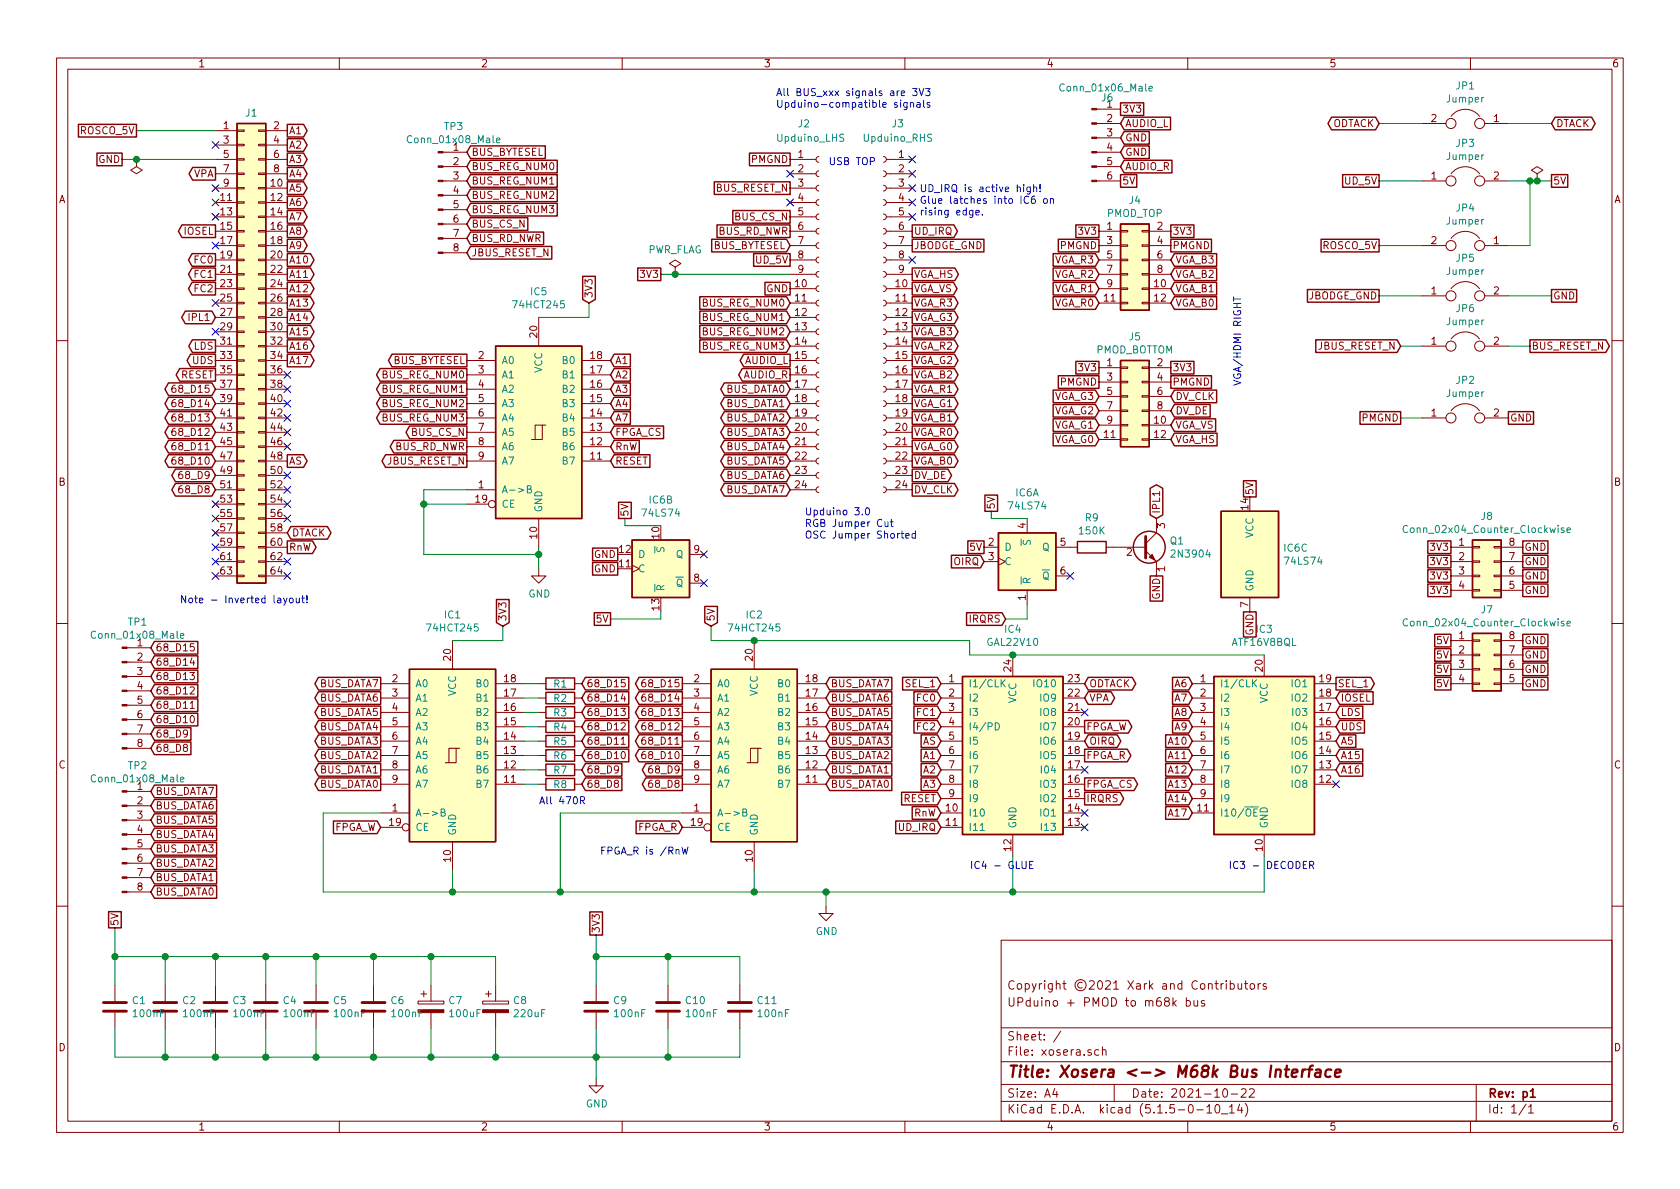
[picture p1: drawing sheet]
EESchema Schematic File Version 4
EELAYER 30 0
EELAYER END
$Descr A4 11693 8268
encoding utf-8
Sheet 1 1
Title "Xosera <-> M68k Bus Interface"
Date "2021-10-22"
Rev "p1"
Comp ""
Comment1 "UPduino + PMOD to m68k bus"
Comment2 "Copyright ©2021 Xark and Contributors"
Comment3 ""
Comment4 ""
$EndDescr
$Comp
L Connector_Generic:Conn_02x32_Odd_Even J1
U 1 1
P 1700 2400
F 0 "J1" H 1750 4025 50  0000 C CNN
F 1 "Conn_02x32_Odd_Even" H 1750 4026 50  0001 C CNN
F 2 "rosco_m68k:pin-2X32" H 1700 2400 50  0001 C CNN
F 3 "~" H 1700 2400 50  0001 C CNN
	1    1700 2400
	1    0    0    -1  
$EndComp
Text GLabel 2000 900  2    50   Output ~ 0
A1
Text GLabel 2000 1000 2    50   Output ~ 0
A2
Text GLabel 2000 1100 2    50   Output ~ 0
A3
Text GLabel 2000 1200 2    50   Output ~ 0
A4
Text GLabel 2000 1300 2    50   Output ~ 0
A5
Text GLabel 2000 1400 2    50   Output ~ 0
A6
Text GLabel 2000 1500 2    50   Output ~ 0
A7
Text GLabel 2000 1600 2    50   Output ~ 0
A8
Text GLabel 2000 1700 2    50   Output ~ 0
A9
Text GLabel 2000 1800 2    50   Output ~ 0
A10
Text GLabel 2000 1900 2    50   Output ~ 0
A11
Text GLabel 2000 2000 2    50   Output ~ 0
A12
Text GLabel 2000 2100 2    50   Output ~ 0
A13
Text GLabel 2000 2200 2    50   Output ~ 0
A14
Text GLabel 2000 2300 2    50   Output ~ 0
A15
Text GLabel 2000 2400 2    50   Output ~ 0
A16
Text GLabel 2000 2500 2    50   Output ~ 0
A17
Text GLabel 1500 3400 0    50   BiDi ~ 0
68_D8
Text GLabel 1500 3300 0    50   BiDi ~ 0
68_D9
Text GLabel 1500 3200 0    50   BiDi ~ 0
68_D10
Text GLabel 1500 3100 0    50   BiDi ~ 0
68_D11
Text GLabel 1500 3000 0    50   BiDi ~ 0
68_D12
Text GLabel 1500 2900 0    50   BiDi ~ 0
68_D13
Text GLabel 1500 2800 0    50   BiDi ~ 0
68_D14
Text GLabel 1500 2700 0    50   BiDi ~ 0
68_D15
Text GLabel 1500 2500 0    50   Output ~ 0
UDS
Text GLabel 950  900  0    50   UnSpc ~ 0
ROSCO_5V
Text GLabel 850  1100 0    50   UnSpc ~ 0
GND
Text GLabel 2000 3800 2    50   Output ~ 0
RnW
$Comp
L power:PWR_FLAG #GND01
U 1 1
P 950 1100
F 0 "#GND01" H 950 1175 50  0001 C CNN
F 1 "PWR_FLAG" H 950 1273 50  0001 C CNN
F 2 "" H 950 1100 50  0001 C CNN
F 3 "~" H 950 1100 50  0001 C CNN
	1    950  1100
	-1   0    0    1   
$EndComp
$Comp
L power:PWR_FLAG #VCC01
U 1 1
P 10700 1250
F 0 "#VCC01" H 10700 1325 50  0001 C CNN
F 1 "PWR_FLAG" H 10700 1423 50  0001 C CNN
F 2 "" H 10700 1250 50  0001 C CNN
F 3 "~" H 10700 1250 50  0001 C CNN
	1    10700 1250
	1    0    0    -1  
$EndComp
Wire Wire Line
	850  1100 950  1100
Connection ~ 950  1100
NoConn ~ 1500 1000
NoConn ~ 1500 1300
NoConn ~ 1500 1400
NoConn ~ 1500 1500
NoConn ~ 2000 3300
NoConn ~ 2000 3400
NoConn ~ 2000 3500
NoConn ~ 2000 3600
Text Notes 1250 4200 0    50   ~ 0
Note - Inverted layout!
Text GLabel 1500 1600 0    50   Output ~ 0
IOSEL
Text GLabel 1500 1800 0    50   Output ~ 0
FC0
Text GLabel 1500 1900 0    50   Output ~ 0
FC1
Text GLabel 1500 2000 0    50   Output ~ 0
FC2
Text GLabel 1500 2200 0    50   3State ~ 0
IPL1
NoConn ~ 1500 3500
NoConn ~ 1500 3600
NoConn ~ 1500 3700
NoConn ~ 1500 3800
NoConn ~ 1500 3900
NoConn ~ 1500 4000
NoConn ~ 2000 4000
NoConn ~ 2000 3900
NoConn ~ 2000 3100
NoConn ~ 2000 3000
NoConn ~ 2000 2900
NoConn ~ 2000 2800
NoConn ~ 2000 2700
Text GLabel 1500 1200 0    50   Output ~ 0
VPA
Wire Wire Line
	950  1100 1500 1100
Text GLabel 1500 2600 0    50   Output ~ 0
RESET
NoConn ~ 1500 2100
NoConn ~ 1500 2300
NoConn ~ 1500 1700
NoConn ~ -2300 8300
Wire Wire Line
	9900 850  9600 850 
Wire Wire Line
	10500 850  10800 850 
Text GLabel 10800 850  2    50   3State ~ 0
DTACK
$Comp
L 74xx:74LS245 IC1
U 1 1
P 3150 5250
F 0 "IC1" H 3150 6231 50  0000 C CNN
F 1 "74HCT245" H 3150 6140 50  0000 C CNN
F 2 "Package_DIP:DIP-20_W7.62mm_Socket_LongPads" H 3150 5250 50  0001 C CNN
F 3 "http://www.ti.com/lit/gpn/sn74LS245" H 3150 5250 50  0001 C CNN
	1    3150 5250
	1    0    0    -1  
$EndComp
$Comp
L 74xx:74LS245 IC2
U 1 1
P 5250 5250
F 0 "IC2" H 5250 6231 50  0000 C CNN
F 1 "74HCT245" H 5250 6140 50  0000 C CNN
F 2 "Package_DIP:DIP-20_W7.62mm_Socket_LongPads" H 5250 5250 50  0001 C CNN
F 3 "http://www.ti.com/lit/gpn/sn74LS245" H 5250 5250 50  0001 C CNN
	1    5250 5250
	1    0    0    -1  
$EndComp
Wire Wire Line
	3150 4450 3500 4450
Wire Wire Line
	3500 4450 3500 4350
Text GLabel 3500 4350 1    50   Input ~ 0
3V3
$Comp
L power:GND #PWR03
U 1 1
P 5750 6300
F 0 "#PWR03" H 5750 6050 50  0001 C CNN
F 1 "GND" H 5755 6127 50  0000 C CNN
F 2 "" H 5750 6300 50  0001 C CNN
F 3 "" H 5750 6300 50  0001 C CNN
	1    5750 6300
	1    0    0    -1  
$EndComp
Wire Wire Line
	3150 6050 3150 6200
Wire Wire Line
	3150 6200 3900 6200
Wire Wire Line
	5750 6200 5750 6300
Wire Wire Line
	5250 6050 5250 6200
Connection ~ 5250 6200
Wire Wire Line
	5250 6200 5750 6200
Wire Wire Line
	5250 4450 4950 4450
Wire Wire Line
	4950 4450 4950 4350
Text GLabel 4950 4350 1    50   Input ~ 0
5V
Wire Wire Line
	3900 5650 3900 6200
Wire Wire Line
	2250 5650 2250 6200
Connection ~ 3150 6200
Text GLabel 2650 5450 0    50   Output ~ 0
BUS_DATA0
Text GLabel 2650 5350 0    50   Output ~ 0
BUS_DATA1
Text GLabel 2650 5250 0    50   Output ~ 0
BUS_DATA2
Text GLabel 2650 5150 0    50   Output ~ 0
BUS_DATA3
Text GLabel 2650 5050 0    50   Output ~ 0
BUS_DATA4
Text GLabel 2650 4950 0    50   Output ~ 0
BUS_DATA5
Text GLabel 2650 4850 0    50   Output ~ 0
BUS_DATA6
Text GLabel 2650 4750 0    50   Output ~ 0
BUS_DATA7
Wire Wire Line
	3900 5650 4750 5650
Wire Wire Line
	3900 6200 5250 6200
Connection ~ 3900 6200
$Comp
L Device:R R1
U 1 1
P 3900 4750
F 0 "R1" V 3900 4750 50  0000 C CNN
F 1 "R" V 3784 4750 50  0001 C CNN
F 2 "rosco_m68k:R-0207_10" V 3830 4750 50  0001 C CNN
F 3 "~" H 3900 4750 50  0001 C CNN
	1    3900 4750
	0    1    1    0   
$EndComp
$Comp
L Device:R R2
U 1 1
P 3900 4850
F 0 "R2" V 3900 4850 50  0000 C CNN
F 1 "R" V 3784 4850 50  0001 C CNN
F 2 "rosco_m68k:R-0207_10" V 3830 4850 50  0001 C CNN
F 3 "~" H 3900 4850 50  0001 C CNN
	1    3900 4850
	0    1    1    0   
$EndComp
$Comp
L Device:R R3
U 1 1
P 3900 4950
F 0 "R3" V 3900 4950 50  0000 C CNN
F 1 "R" V 3784 4950 50  0001 C CNN
F 2 "rosco_m68k:R-0207_10" V 3830 4950 50  0001 C CNN
F 3 "~" H 3900 4950 50  0001 C CNN
	1    3900 4950
	0    1    1    0   
$EndComp
$Comp
L Device:R R4
U 1 1
P 3900 5050
F 0 "R4" V 3900 5050 50  0000 C CNN
F 1 "R" V 3784 5050 50  0001 C CNN
F 2 "rosco_m68k:R-0207_10" V 3830 5050 50  0001 C CNN
F 3 "~" H 3900 5050 50  0001 C CNN
	1    3900 5050
	0    1    1    0   
$EndComp
$Comp
L Device:R R5
U 1 1
P 3900 5150
F 0 "R5" V 3900 5150 50  0000 C CNN
F 1 "R" V 3784 5150 50  0001 C CNN
F 2 "rosco_m68k:R-0207_10" V 3830 5150 50  0001 C CNN
F 3 "~" H 3900 5150 50  0001 C CNN
	1    3900 5150
	0    1    1    0   
$EndComp
$Comp
L Device:R R6
U 1 1
P 3900 5250
F 0 "R6" V 3900 5250 50  0000 C CNN
F 1 "R" V 3784 5250 50  0001 C CNN
F 2 "rosco_m68k:R-0207_10" V 3830 5250 50  0001 C CNN
F 3 "~" H 3900 5250 50  0001 C CNN
	1    3900 5250
	0    1    1    0   
$EndComp
$Comp
L Device:R R8
U 1 1
P 3900 5450
F 0 "R8" V 3900 5450 50  0000 C CNN
F 1 "R" V 3784 5450 50  0001 C CNN
F 2 "rosco_m68k:R-0207_10" V 3830 5450 50  0001 C CNN
F 3 "~" H 3900 5450 50  0001 C CNN
	1    3900 5450
	0    1    1    0   
$EndComp
$Comp
L Device:R R7
U 1 1
P 3900 5350
F 0 "R7" V 3900 5350 50  0000 C CNN
F 1 "R" V 3784 5350 50  0001 C CNN
F 2 "rosco_m68k:R-0207_10" V 3830 5350 50  0001 C CNN
F 3 "~" H 3900 5350 50  0001 C CNN
	1    3900 5350
	0    1    1    0   
$EndComp
Text Notes 3750 5600 0    50   ~ 0
All 470R
Wire Wire Line
	3750 4750 3650 4750
Wire Wire Line
	3650 4850 3750 4850
Wire Wire Line
	3650 4950 3750 4950
Wire Wire Line
	3650 5050 3750 5050
Wire Wire Line
	3650 5150 3750 5150
Wire Wire Line
	3650 5250 3750 5250
Wire Wire Line
	3650 5350 3750 5350
Wire Wire Line
	3650 5450 3750 5450
Text GLabel 4050 5450 2    50   Input ~ 0
68_D8
Text GLabel 4050 5350 2    50   Input ~ 0
68_D9
Text GLabel 4050 5250 2    50   Input ~ 0
68_D10
Text GLabel 4050 5150 2    50   Input ~ 0
68_D11
Text GLabel 4050 5050 2    50   Input ~ 0
68_D12
Text GLabel 4050 4950 2    50   Input ~ 0
68_D13
Text GLabel 4050 4850 2    50   Input ~ 0
68_D14
Text GLabel 4050 4750 2    50   Input ~ 0
68_D15
Text GLabel 4750 5450 0    50   Output ~ 0
68_D8
Text GLabel 4750 5350 0    50   Output ~ 0
68_D9
Text GLabel 4750 5250 0    50   Output ~ 0
68_D10
Text GLabel 4750 5150 0    50   Output ~ 0
68_D11
Text GLabel 4750 5050 0    50   Output ~ 0
68_D12
Text GLabel 4750 4950 0    50   Output ~ 0
68_D13
Text GLabel 4750 4850 0    50   Output ~ 0
68_D14
Text GLabel 4750 4750 0    50   Output ~ 0
68_D15
Text GLabel 5750 5450 2    50   Input ~ 0
BUS_DATA0
Text GLabel 5750 5350 2    50   Input ~ 0
BUS_DATA1
Text GLabel 5750 5250 2    50   Input ~ 0
BUS_DATA2
Text GLabel 5750 5150 2    50   Input ~ 0
BUS_DATA3
Text GLabel 5750 5050 2    50   Input ~ 0
BUS_DATA4
Text GLabel 5750 4950 2    50   Input ~ 0
BUS_DATA5
Text GLabel 5750 4850 2    50   Input ~ 0
BUS_DATA6
Text GLabel 5750 4750 2    50   Input ~ 0
BUS_DATA7
Text GLabel 2650 5750 0    50   Input ~ 0
FPGA_W
Text GLabel 4750 5750 0    50   Input ~ 0
FPGA_R
Text GLabel 6550 4750 0    50   Input ~ 0
SEL_1
$Comp
L Logic_Programmable:GAL16V8 IC3
U 1 1
P 8800 5250
F 0 "IC3" H 8800 6131 50  0000 C CNN
F 1 "ATF16V8BQL" H 8800 6040 50  0000 C CNN
F 2 "Package_DIP:DIP-20_W7.62mm_Socket_LongPads" H 8800 5250 50  0001 C CNN
F 3 "" H 8800 5250 50  0001 C CNN
	1    8800 5250
	1    0    0    -1  
$EndComp
Wire Wire Line
	5750 6200 7050 6200
Wire Wire Line
	8800 6200 8800 5950
Connection ~ 5750 6200
Wire Wire Line
	7050 5950 7050 6200
Connection ~ 7050 6200
Wire Wire Line
	7050 6200 8800 6200
Wire Wire Line
	5250 4450 6750 4450
Wire Wire Line
	6750 4450 6750 4550
Connection ~ 5250 4450
Text Notes 8550 6050 0    50   ~ 0
IC3 - DECODER
Text GLabel 9300 4750 2    50   Output ~ 0
SEL_1
Text GLabel 4250 2500 2    50   Input ~ 0
A1
Text GLabel 4250 2600 2    50   Input ~ 0
A2
Text GLabel 4250 2700 2    50   Input ~ 0
A3
Text GLabel 4250 2800 2    50   Input ~ 0
A4
Text GLabel 4250 2900 2    50   Input ~ 0
A7
Text GLabel 3250 2500 0    50   Output ~ 0
BUS_BYTESEL
Text GLabel 3250 2600 0    50   Output ~ 0
BUS_REG_NUM0
Text GLabel 3250 2700 0    50   Output ~ 0
BUS_REG_NUM1
Text GLabel 3250 2800 0    50   Output ~ 0
BUS_REG_NUM2
Text GLabel 8300 4750 0    50   Input ~ 0
A6
Text GLabel 7550 4750 2    50   3State ~ 0
ODTACK
Text GLabel 7550 4850 2    50   3State ~ 0
VPA
Text GLabel 4250 3000 2    50   Input ~ 0
FPGA_CS
Text GLabel 3250 3000 0    50   Output ~ 0
BUS_CS_N
Text GLabel 4250 3100 2    50   Input ~ 0
RnW
Text GLabel 3250 3100 0    50   Output ~ 0
BUS_RD_NWR
Text GLabel 7550 5050 2    50   Output ~ 0
FPGA_W
Text GLabel 7550 5150 2    50   3State ~ 0
OIRQ
NoConn ~ 7550 5350
Text GLabel 9600 850  0    50   BiDi ~ 0
ODTACK
Text GLabel 7550 5250 2    50   Output ~ 0
FPGA_R
Wire Wire Line
	2250 5650 2650 5650
Wire Wire Line
	2250 6200 3150 6200
Text Notes 4800 5950 2    50   ~ 0
FPGA_R is /RnW
$Comp
L power:GND #PWR01
U 1 1
P 4150 7500
F 0 "#PWR01" H 4150 7250 50  0001 C CNN
F 1 "GND" H 4155 7327 50  0000 C CNN
F 2 "" H 4150 7500 50  0001 C CNN
F 3 "" H 4150 7500 50  0001 C CNN
	1    4150 7500
	1    0    0    -1  
$EndComp
Connection ~ 4150 7350
Wire Wire Line
	4150 7350 4150 7500
Connection ~ 3450 7350
Wire Wire Line
	4150 7350 3450 7350
Wire Wire Line
	4150 7150 4150 7350
Wire Wire Line
	4150 6500 4150 6650
Text GLabel 4150 6500 1    50   UnSpc ~ 0
3V3
Wire Wire Line
	2200 7350 2600 7350
Wire Wire Line
	2200 6650 2600 6650
$Comp
L Device:C C5
U 1 1
P 2200 7000
F 0 "C5" H 2315 7046 50  0000 L CNN
F 1 "100nF" H 2315 6955 50  0000 L CNN
F 2 "rosco_m68k:C2.5-3" H 2238 6850 50  0001 C CNN
F 3 "~" H 2200 7000 50  0001 C CNN
	1    2200 7000
	1    0    0    -1  
$EndComp
Wire Wire Line
	3000 7350 3450 7350
Connection ~ 3000 7350
Wire Wire Line
	3000 7150 3000 7350
Wire Wire Line
	3450 7150 3450 7350
Wire Wire Line
	3450 6850 3450 6650
Wire Wire Line
	3000 6650 3450 6650
Connection ~ 3000 6650
Wire Wire Line
	3000 6850 3000 6650
$Comp
L Device:CP C8
U 1 1
P 3450 7000
F 0 "C8" H 3568 7046 50  0000 L CNN
F 1 "220uF" H 3568 6955 50  0000 L CNN
F 2 "Capacitor_THT:CP_Radial_D6.3mm_P2.50mm" H 3488 6850 50  0001 C CNN
F 3 "~" H 3450 7000 50  0001 C CNN
	1    3450 7000
	1    0    0    -1  
$EndComp
$Comp
L Device:CP C7
U 1 1
P 3000 7000
F 0 "C7" H 3118 7046 50  0000 L CNN
F 1 "100uF" H 3118 6955 50  0000 L CNN
F 2 "Capacitor_THT:CP_Radial_D5.0mm_P2.50mm" H 3038 6850 50  0001 C CNN
F 3 "~" H 3000 7000 50  0001 C CNN
	1    3000 7000
	1    0    0    -1  
$EndComp
Text GLabel 800  6450 1    50   UnSpc ~ 0
5V
Connection ~ 800  6650
Wire Wire Line
	800  6650 800  6450
Wire Wire Line
	2200 7150 2200 7350
Wire Wire Line
	1850 7350 2200 7350
Connection ~ 1850 7350
Wire Wire Line
	1850 7150 1850 7350
Wire Wire Line
	1500 7350 1850 7350
Connection ~ 1500 7350
Wire Wire Line
	1500 7150 1500 7350
Wire Wire Line
	1150 7350 1500 7350
Connection ~ 1150 7350
Wire Wire Line
	1150 7150 1150 7350
Wire Wire Line
	1150 6650 800  6650
Connection ~ 1150 6650
Wire Wire Line
	1150 6850 1150 6650
Wire Wire Line
	1500 6650 1150 6650
Connection ~ 1500 6650
Wire Wire Line
	1500 6850 1500 6650
Wire Wire Line
	1850 6650 1500 6650
Connection ~ 1850 6650
Wire Wire Line
	1850 6850 1850 6650
Wire Wire Line
	2200 6650 1850 6650
Wire Wire Line
	2200 6850 2200 6650
Wire Wire Line
	800  7350 1150 7350
Wire Wire Line
	800  7150 800  7350
Wire Wire Line
	800  6650 800  6850
$Comp
L Device:C C9
U 1 1
P 4150 7000
F 0 "C9" H 4265 7046 50  0000 L CNN
F 1 "100nF" H 4265 6955 50  0000 L CNN
F 2 "rosco_m68k:C2.5-3" H 4188 6850 50  0001 C CNN
F 3 "~" H 4150 7000 50  0001 C CNN
	1    4150 7000
	1    0    0    -1  
$EndComp
$Comp
L Device:C C4
U 1 1
P 1850 7000
F 0 "C4" H 1965 7046 50  0000 L CNN
F 1 "100nF" H 1965 6955 50  0000 L CNN
F 2 "rosco_m68k:C2.5-3" H 1888 6850 50  0001 C CNN
F 3 "~" H 1850 7000 50  0001 C CNN
	1    1850 7000
	1    0    0    -1  
$EndComp
$Comp
L Device:C C3
U 1 1
P 1500 7000
F 0 "C3" H 1615 7046 50  0000 L CNN
F 1 "100nF" H 1615 6955 50  0000 L CNN
F 2 "rosco_m68k:C2.5-3" H 1538 6850 50  0001 C CNN
F 3 "~" H 1500 7000 50  0001 C CNN
	1    1500 7000
	1    0    0    -1  
$EndComp
$Comp
L Device:C C2
U 1 1
P 1150 7000
F 0 "C2" H 1265 7046 50  0000 L CNN
F 1 "100nF" H 1265 6955 50  0000 L CNN
F 2 "rosco_m68k:C2.5-3" H 1188 6850 50  0001 C CNN
F 3 "~" H 1150 7000 50  0001 C CNN
	1    1150 7000
	1    0    0    -1  
$EndComp
$Comp
L Device:C C1
U 1 1
P 800 7000
F 0 "C1" H 915 7046 50  0000 L CNN
F 1 "100nF" H 915 6955 50  0000 L CNN
F 2 "rosco_m68k:C2.5-3" H 838 6850 50  0001 C CNN
F 3 "~" H 800 7000 50  0001 C CNN
	1    800  7000
	1    0    0    -1  
$EndComp
Text GLabel 8300 4850 0    50   Input ~ 0
A7
Text GLabel 8300 4950 0    50   Input ~ 0
A8
Text GLabel 8300 5050 0    50   Input ~ 0
A9
Text GLabel 8300 5150 0    50   Input ~ 0
A10
Text GLabel 8300 5250 0    50   Input ~ 0
A11
Text GLabel 8300 5350 0    50   Input ~ 0
A12
Text GLabel 8300 5450 0    50   Input ~ 0
A13
Text GLabel 8300 5550 0    50   Input ~ 0
A14
Text GLabel 8300 5650 0    50   Input ~ 0
A17
Text GLabel 9300 5350 2    50   Input ~ 0
A16
Text GLabel 9300 5250 2    50   Input ~ 0
A15
Text GLabel 9300 5150 2    50   Input ~ 0
A5
Text GLabel 9300 5050 2    50   Input ~ 0
UDS
Text GLabel 9300 4950 2    50   Input ~ 0
LDS
Text GLabel 9300 4850 2    50   Input ~ 0
IOSEL
NoConn ~ 9300 5450
NoConn ~ 7550 4950
Text Notes 6750 6050 0    50   ~ 0
IC4 - GLUE
Text GLabel 6550 5650 0    50   Input ~ 0
RnW
Text GLabel 6550 4850 0    50   Input ~ 0
FC0
Text GLabel 6550 4950 0    50   Input ~ 0
FC1
Text GLabel 6550 5050 0    50   Input ~ 0
FC2
$Comp
L 74xx:74LS245 IC5
U 1 1
P 3750 3000
F 0 "IC5" H 3750 3981 50  0000 C CNN
F 1 "74HCT245" H 3750 3890 50  0000 C CNN
F 2 "Package_DIP:DIP-20_W7.62mm_Socket_LongPads" H 3750 3000 50  0001 C CNN
F 3 "http://www.ti.com/lit/gpn/sn74LS245" H 3750 3000 50  0001 C CNN
	1    3750 3000
	1    0    0    -1  
$EndComp
Wire Wire Line
	3750 2200 4100 2200
Wire Wire Line
	4100 2200 4100 2100
Text GLabel 4100 2100 1    50   Input ~ 0
3V3
Wire Wire Line
	3750 3800 3750 3850
$Comp
L power:GND #PWR0101
U 1 1
P 3750 3950
F 0 "#PWR0101" H 3750 3700 50  0001 C CNN
F 1 "GND" H 3755 3777 50  0000 C CNN
F 2 "" H 3750 3950 50  0001 C CNN
F 3 "" H 3750 3950 50  0001 C CNN
	1    3750 3950
	1    0    0    -1  
$EndComp
Text GLabel 4250 3200 2    50   Input ~ 0
RESET
Text GLabel 2000 3700 2    50   3State ~ 0
DTACK
Wire Wire Line
	3250 3400 2950 3400
Wire Wire Line
	2950 3400 2950 3500
Wire Wire Line
	2950 3850 3750 3850
Connection ~ 3750 3850
Wire Wire Line
	3750 3850 3750 3950
Wire Wire Line
	3250 3500 2950 3500
Connection ~ 2950 3500
Wire Wire Line
	2950 3500 2950 3850
Text GLabel 3250 3200 0    50   Output ~ 0
JBUS_RESET_N
Text GLabel 2000 3200 2    50   Output ~ 0
AS
Text GLabel 6550 5150 0    50   Input ~ 0
AS
Text GLabel 7550 5450 2    50   Output ~ 0
FPGA_CS
$Comp
L Connector:Conn_01x24_Female J3
U 1 1
P 6150 2200
F 0 "J3" H 6050 3550 50  0000 C CNN
F 1 "Upduino_RHS" H 6050 3450 50  0000 C CNN
F 2 "Connector_PinSocket_2.54mm:PinSocket_1x24_P2.54mm_Vertical" H 6150 2200 50  0001 C CNN
F 3 "~" H 6150 2200 50  0001 C CNN
	1    6150 2200
	-1   0    0    -1  
$EndComp
$Comp
L Device:Jumper JP3
U 1 1
P 10200 1250
F 0 "JP3" H 10200 1514 50  0000 C CNN
F 1 "Jumper" H 10200 1423 50  0000 C CNN
F 2 "Connector_PinHeader_2.54mm:PinHeader_1x02_P2.54mm_Vertical" H 10200 1250 50  0001 C CNN
F 3 "~" H 10200 1250 50  0001 C CNN
	1    10200 1250
	1    0    0    -1  
$EndComp
Wire Wire Line
	9900 1250 9600 1250
Wire Wire Line
	10500 1250 10650 1250
Text GLabel 9600 1250 0    50   UnSpc ~ 0
UD_5V
$Comp
L Device:Jumper JP4
U 1 1
P 10200 1700
F 0 "JP4" H 10200 1964 50  0000 C CNN
F 1 "Jumper" H 10200 1873 50  0000 C CNN
F 2 "Connector_PinHeader_2.54mm:PinHeader_1x02_P2.54mm_Vertical" H 10200 1700 50  0001 C CNN
F 3 "~" H 10200 1700 50  0001 C CNN
	1    10200 1700
	-1   0    0    -1  
$EndComp
Wire Wire Line
	9900 1700 9600 1700
Text GLabel 10800 1250 2    50   UnSpc ~ 0
5V
Text GLabel 9600 1700 0    50   UnSpc ~ 0
ROSCO_5V
Wire Wire Line
	10500 1700 10650 1700
Wire Wire Line
	10650 1700 10650 1250
Connection ~ 10650 1250
Wire Wire Line
	10650 1250 10700 1250
$Comp
L Connector:Conn_01x24_Female J2
U 1 1
P 5700 2200
F 0 "J2" H 5550 3550 50  0000 L CNN
F 1 "Upduino_LHS" H 5400 3450 50  0000 L CNN
F 2 "Connector_PinSocket_2.54mm:PinSocket_1x24_P2.54mm_Vertical" H 5700 2200 50  0001 C CNN
F 3 "~" H 5700 2200 50  0001 C CNN
	1    5700 2200
	1    0    0    -1  
$EndComp
Text Notes 5600 3750 0    50   ~ 0
Upduino 3.0\nRGB Jumper Cut\nOSC Jumper Shorted
NoConn ~ 5500 1200
NoConn ~ 5500 1400
Text GLabel 5500 1100 0    50   UnSpc ~ 0
PMGND
Text GLabel 5500 1300 0    50   UnSpc ~ 0
BUS_RESET_N
Text GLabel 5500 1500 0    50   UnSpc ~ 0
BUS_CS_N
Text GLabel 5500 1600 0    50   UnSpc ~ 0
BUS_RD_NWR
Text GLabel 5500 1800 0    50   UnSpc ~ 0
UD_5V
Text GLabel 4600 1900 0    50   UnSpc ~ 0
3V3
Text GLabel 5500 2000 0    50   UnSpc ~ 0
GND
Text GLabel 5500 1700 0    50   Input ~ 0
BUS_BYTESEL
Text GLabel 5500 2100 0    50   Input ~ 0
BUS_REG_NUM0
Text GLabel 5500 2200 0    50   Input ~ 0
BUS_REG_NUM1
Text GLabel 5500 2300 0    50   Input ~ 0
BUS_REG_NUM2
Text GLabel 5500 2700 0    50   BiDi ~ 0
BUS_DATA0
Text GLabel 5500 2800 0    50   BiDi ~ 0
BUS_DATA1
Text GLabel 5500 2900 0    50   BiDi ~ 0
BUS_DATA2
Text GLabel 5500 3000 0    50   BiDi ~ 0
BUS_DATA3
Text GLabel 5500 3100 0    50   BiDi ~ 0
BUS_DATA4
Text GLabel 5500 3200 0    50   BiDi ~ 0
BUS_DATA5
Text GLabel 5500 3300 0    50   BiDi ~ 0
BUS_DATA6
Text GLabel 5500 3400 0    50   BiDi ~ 0
BUS_DATA7
NoConn ~ 6350 1100
NoConn ~ 6350 1200
NoConn ~ 6350 1300
NoConn ~ 6350 1400
NoConn ~ 6350 1500
NoConn ~ 6350 1800
Text GLabel 6350 1900 2    50   Output ~ 0
VGA_HS
Text GLabel 6350 2000 2    50   Output ~ 0
VGA_VS
Text GLabel 6350 2100 2    50   Output ~ 0
VGA_R3
Text GLabel 6350 2200 2    50   Output ~ 0
VGA_G3
Text GLabel 6350 2300 2    50   Output ~ 0
VGA_B3
Text GLabel 6350 2400 2    50   Output ~ 0
VGA_R2
Text GLabel 6350 2500 2    50   Output ~ 0
VGA_G2
Text GLabel 6350 2600 2    50   Output ~ 0
VGA_B2
Text GLabel 6350 2700 2    50   Output ~ 0
VGA_R1
Text GLabel 6350 2800 2    50   Output ~ 0
VGA_G1
Text GLabel 6350 2900 2    50   Output ~ 0
VGA_B1
Text GLabel 6350 3000 2    50   Output ~ 0
VGA_R0
Text GLabel 6350 3100 2    50   Output ~ 0
VGA_G0
Text GLabel 6350 3200 2    50   Output ~ 0
VGA_B0
Text GLabel 6350 3300 2    50   Output ~ 0
DV_DE
Text GLabel 6350 3400 2    50   Output ~ 0
DV_CLK
Connection ~ 10700 1250
Wire Wire Line
	10700 1250 10800 1250
$Comp
L Connector_Generic:Conn_02x06_Odd_Even J4
U 1 1
P 7850 1800
F 0 "J4" H 7900 2217 50  0000 C CNN
F 1 "PMOD_TOP" H 7900 2126 50  0000 C CNN
F 2 "Connector_PinSocket_2.54mm:PinSocket_2x06_P2.54mm_Horizontal" H 7850 1800 50  0001 C CNN
F 3 "~" H 7850 1800 50  0001 C CNN
	1    7850 1800
	1    0    0    -1  
$EndComp
$Comp
L Connector_Generic:Conn_02x06_Odd_Even J5
U 1 1
P 7850 2750
F 0 "J5" H 7900 3167 50  0000 C CNN
F 1 "PMOD_BOTTOM" H 7900 3076 50  0000 C CNN
F 2 "Connector_PinSocket_2.54mm:PinSocket_2x06_P2.54mm_Horizontal" H 7850 2750 50  0001 C CNN
F 3 "~" H 7850 2750 50  0001 C CNN
	1    7850 2750
	1    0    0    -1  
$EndComp
Text GLabel 8150 2100 2    50   Input ~ 0
VGA_B0
Text GLabel 8150 2000 2    50   Input ~ 0
VGA_B1
Text GLabel 8150 1900 2    50   Input ~ 0
VGA_B2
Text GLabel 8150 1800 2    50   Input ~ 0
VGA_B3
Text GLabel 7650 1700 0    50   UnSpc ~ 0
PMGND
Text GLabel 7650 1600 0    50   UnSpc ~ 0
3V3
Text GLabel 8150 3050 2    50   Input ~ 0
VGA_HS
Text GLabel 8150 2950 2    50   Input ~ 0
VGA_VS
Text GLabel 7650 2650 0    50   UnSpc ~ 0
PMGND
Text GLabel 7650 2550 0    50   UnSpc ~ 0
3V3
Text GLabel 7650 2100 0    50   Input ~ 0
VGA_R0
Text GLabel 7650 2000 0    50   Input ~ 0
VGA_R1
Text GLabel 7650 1900 0    50   Input ~ 0
VGA_R2
Text GLabel 7650 1800 0    50   Input ~ 0
VGA_R3
Text GLabel 7650 3050 0    50   Input ~ 0
VGA_G0
Text GLabel 7650 2950 0    50   Input ~ 0
VGA_G1
Text GLabel 7650 2850 0    50   Input ~ 0
VGA_G2
Text GLabel 7650 2750 0    50   Input ~ 0
VGA_G3
Text GLabel 8150 1700 2    50   UnSpc ~ 0
PMGND
Text GLabel 8150 1600 2    50   UnSpc ~ 0
3V3
Text GLabel 8150 2650 2    50   UnSpc ~ 0
PMGND
Text GLabel 8150 2550 2    50   UnSpc ~ 0
3V3
Text Notes 6100 1150 2    50   ~ 0
USB TOP
Text Notes 8650 2050 3    50   ~ 0
VGA/HDMI RIGHT
NoConn ~ 2000 2600
$Comp
L power:PWR_FLAG #FLG0101
U 1 1
P 4700 1900
F 0 "#FLG0101" H 4700 1975 50  0001 C CNN
F 1 "PWR_FLAG" H 4700 2073 50  0000 C CNN
F 2 "" H 4700 1900 50  0001 C CNN
F 3 "~" H 4700 1900 50  0001 C CNN
	1    4700 1900
	1    0    0    -1  
$EndComp
Text GLabel 1500 2400 0    50   Output ~ 0
LDS
Text GLabel 8150 2850 2    50   Input ~ 0
DV_DE
Text GLabel 8150 2750 2    50   Input ~ 0
DV_CLK
$Comp
L Connector_Generic:Conn_02x04_Counter_Clockwise J8
U 1 1
P 10300 3900
F 0 "J8" H 10350 4217 50  0000 C CNN
F 1 "Conn_02x04_Counter_Clockwise" H 10350 4126 50  0000 C CNN
F 2 "Connector_PinHeader_2.54mm:PinHeader_2x04_P2.54mm_Vertical" H 10300 3900 50  0001 C CNN
F 3 "~" H 10300 3900 50  0001 C CNN
	1    10300 3900
	1    0    0    -1  
$EndComp
$Comp
L Connector_Generic:Conn_02x04_Counter_Clockwise J7
U 1 1
P 10300 4550
F 0 "J7" H 10350 4867 50  0000 C CNN
F 1 "Conn_02x04_Counter_Clockwise" H 10350 4776 50  0000 C CNN
F 2 "Connector_PinHeader_2.54mm:PinHeader_2x04_P2.54mm_Vertical" H 10300 4550 50  0001 C CNN
F 3 "~" H 10300 4550 50  0001 C CNN
	1    10300 4550
	1    0    0    -1  
$EndComp
Text GLabel 10100 3800 0    50   UnSpc ~ 0
3V3
Text GLabel 10100 3900 0    50   UnSpc ~ 0
3V3
Text GLabel 10100 4000 0    50   UnSpc ~ 0
3V3
Text GLabel 10100 4100 0    50   UnSpc ~ 0
3V3
Text GLabel 10600 3800 2    50   UnSpc ~ 0
GND
Text GLabel 10600 3900 2    50   UnSpc ~ 0
GND
Text GLabel 10600 4000 2    50   UnSpc ~ 0
GND
Text GLabel 10600 4100 2    50   UnSpc ~ 0
GND
Text GLabel 10600 4450 2    50   UnSpc ~ 0
GND
Text GLabel 10600 4550 2    50   UnSpc ~ 0
GND
Text GLabel 10600 4650 2    50   UnSpc ~ 0
GND
Text GLabel 10600 4750 2    50   UnSpc ~ 0
GND
Text GLabel 10100 4450 0    50   UnSpc ~ 0
5V
Text GLabel 10100 4550 0    50   UnSpc ~ 0
5V
Text GLabel 10100 4650 0    50   UnSpc ~ 0
5V
Text GLabel 10100 4750 0    50   UnSpc ~ 0
5V
Text GLabel 6550 5750 0    50   Input ~ 0
UD_IRQ
$Comp
L Device:C C10
U 1 1
P 4650 7000
F 0 "C10" H 4765 7046 50  0000 L CNN
F 1 "100nF" H 4765 6955 50  0000 L CNN
F 2 "rosco_m68k:C2.5-3" H 4688 6850 50  0001 C CNN
F 3 "~" H 4650 7000 50  0001 C CNN
	1    4650 7000
	1    0    0    -1  
$EndComp
$Comp
L Device:C C11
U 1 1
P 5150 7000
F 0 "C11" H 5265 7046 50  0000 L CNN
F 1 "100nF" H 5265 6955 50  0000 L CNN
F 2 "rosco_m68k:C2.5-3" H 5188 6850 50  0001 C CNN
F 3 "~" H 5150 7000 50  0001 C CNN
	1    5150 7000
	1    0    0    -1  
$EndComp
Wire Wire Line
	5150 6850 5150 6650
Wire Wire Line
	5150 6650 4650 6650
Connection ~ 4150 6650
Wire Wire Line
	4150 6650 4150 6850
Wire Wire Line
	4650 6850 4650 6650
Connection ~ 4650 6650
Wire Wire Line
	4650 6650 4150 6650
Wire Wire Line
	4150 7350 4650 7350
Wire Wire Line
	4650 7350 4650 7150
Wire Wire Line
	5150 7350 5150 7150
Wire Wire Line
	4650 7350 5150 7350
Connection ~ 4650 7350
$Comp
L Device:Jumper JP5
U 1 1
P 10200 2050
F 0 "JP5" H 10200 2314 50  0000 C CNN
F 1 "Jumper" H 10200 2223 50  0000 C CNN
F 2 "Connector_PinHeader_2.54mm:PinHeader_1x02_P2.54mm_Vertical" H 10200 2050 50  0001 C CNN
F 3 "~" H 10200 2050 50  0001 C CNN
	1    10200 2050
	1    0    0    -1  
$EndComp
Wire Wire Line
	9900 2050 9600 2050
Wire Wire Line
	10500 2050 10800 2050
Text GLabel 10800 2050 2    50   UnSpc ~ 0
GND
Text GLabel 9600 2050 0    50   UnSpc ~ 0
JBODGE_GND
Text GLabel 6350 1700 2    50   UnSpc ~ 0
JBODGE_GND
$Comp
L Device:C C6
U 1 1
P 2600 7000
F 0 "C6" H 2715 7046 50  0000 L CNN
F 1 "100nF" H 2715 6955 50  0000 L CNN
F 2 "rosco_m68k:C2.5-3" H 2638 6850 50  0001 C CNN
F 3 "~" H 2600 7000 50  0001 C CNN
	1    2600 7000
	1    0    0    -1  
$EndComp
Connection ~ 2200 6650
Connection ~ 2200 7350
Wire Wire Line
	2600 6850 2600 6650
Connection ~ 2600 6650
Wire Wire Line
	2600 6650 3000 6650
Wire Wire Line
	2600 7150 2600 7350
Connection ~ 2600 7350
Wire Wire Line
	2600 7350 3000 7350
Text GLabel 5500 2500 0    50   Output ~ 0
AUDIO_L
Text GLabel 5500 2600 0    50   Output ~ 0
AUDIO_R
Text GLabel 3250 2900 0    50   Output ~ 0
BUS_REG_NUM3
Text GLabel 5500 2400 0    50   Input ~ 0
BUS_REG_NUM3
Text Notes 5400 750  0    50   ~ 0
All BUS_xxx signals are 3V3\nUpduino-compatible signals
$Comp
L Connector:Conn_01x08_Male TP1
U 1 1
P 850 4800
F 0 "TP1" H 958 5281 50  0000 C CNN
F 1 "Conn_01x08_Male" H 958 5190 50  0000 C CNN
F 2 "Connector_PinHeader_2.54mm:PinHeader_1x08_P2.54mm_Vertical" H 850 4800 50  0001 C CNN
F 3 "~" H 850 4800 50  0001 C CNN
	1    850  4800
	1    0    0    -1  
$EndComp
$Comp
L Connector:Conn_01x08_Male TP2
U 1 1
P 850 5800
F 0 "TP2" H 958 6281 50  0000 C CNN
F 1 "Conn_01x08_Male" H 958 6190 50  0000 C CNN
F 2 "Connector_PinHeader_2.54mm:PinHeader_1x08_P2.54mm_Vertical" H 850 5800 50  0001 C CNN
F 3 "~" H 850 5800 50  0001 C CNN
	1    850  5800
	1    0    0    -1  
$EndComp
Text GLabel 1050 5200 2    50   Input ~ 0
68_D8
Text GLabel 1050 5100 2    50   Input ~ 0
68_D9
Text GLabel 1050 5000 2    50   Input ~ 0
68_D10
Text GLabel 1050 4900 2    50   Input ~ 0
68_D11
Text GLabel 1050 4800 2    50   Input ~ 0
68_D12
Text GLabel 1050 4700 2    50   Input ~ 0
68_D13
Text GLabel 1050 4600 2    50   Input ~ 0
68_D14
Text GLabel 1050 4500 2    50   Input ~ 0
68_D15
Text GLabel 1050 5500 2    50   Input ~ 0
BUS_DATA7
Text GLabel 1050 5600 2    50   Input ~ 0
BUS_DATA6
Text GLabel 1050 5700 2    50   Input ~ 0
BUS_DATA5
Text GLabel 1050 5800 2    50   Input ~ 0
BUS_DATA4
Text GLabel 1050 5900 2    50   Input ~ 0
BUS_DATA3
Text GLabel 1050 6000 2    50   Input ~ 0
BUS_DATA2
Text GLabel 1050 6100 2    50   Input ~ 0
BUS_DATA1
Text GLabel 1050 6200 2    50   Input ~ 0
BUS_DATA0
$Comp
L Connector:Conn_01x08_Male TP3
U 1 1
P 3050 1350
F 0 "TP3" H 3158 1831 50  0000 C CNN
F 1 "Conn_01x08_Male" H 3158 1740 50  0000 C CNN
F 2 "Connector_PinHeader_2.54mm:PinHeader_1x08_P2.54mm_Vertical" H 3050 1350 50  0001 C CNN
F 3 "~" H 3050 1350 50  0001 C CNN
	1    3050 1350
	1    0    0    -1  
$EndComp
Text GLabel 3250 1050 2    50   Input ~ 0
BUS_BYTESEL
Text GLabel 3250 1150 2    50   Input ~ 0
BUS_REG_NUM0
Text GLabel 3250 1250 2    50   Input ~ 0
BUS_REG_NUM1
Text GLabel 3250 1350 2    50   Input ~ 0
BUS_REG_NUM2
Text GLabel 3250 1450 2    50   Input ~ 0
BUS_REG_NUM3
Text GLabel 3250 1550 2    50   Input ~ 0
BUS_CS_N
Text GLabel 3250 1650 2    50   Input ~ 0
BUS_RD_NWR
Text GLabel 3250 1750 2    50   Input ~ 0
JBUS_RESET_N
$Comp
L rosco_m68k:GAL22V10 IC4
U 1 1
P 7050 5250
F 0 "IC4" H 7050 6131 50  0000 C CNN
F 1 "GAL22V10" H 7050 6040 50  0000 C CNN
F 2 "Package_DIP:DIP-24_W7.62mm_LongPads" H 7050 5250 50  0001 C CNN
F 3 "" H 7050 5250 50  0001 C CNN
	1    7050 5250
	1    0    0    -1  
$EndComp
Wire Wire Line
	6750 4550 7050 4550
Connection ~ 7050 4550
Wire Wire Line
	7050 4550 8800 4550
Text GLabel 6550 5250 0    50   Input ~ 0
A1
Text GLabel 6550 5350 0    50   Input ~ 0
A2
Text GLabel 6550 5450 0    50   Input ~ 0
A3
$Comp
L 74xx:74LS74 IC6
U 1 1
P 7150 3900
F 0 "IC6" H 7150 4381 50  0000 C CNN
F 1 "74LS74" H 7150 4290 50  0000 C CNN
F 2 "Package_DIP:DIP-14_W7.62mm_Socket_LongPads" H 7150 3900 50  0001 C CNN
F 3 "74xx/74hc_hct74.pdf" H 7150 3900 50  0001 C CNN
	1    7150 3900
	1    0    0    -1  
$EndComp
$Comp
L Transistor_BJT:2N3904 Q1
U 1 1
P 7950 3800
F 0 "Q1" H 8140 3846 50  0000 L CNN
F 1 "2N3904" H 8140 3755 50  0000 L CNN
F 2 "Package_TO_SOT_THT:TO-92_HandSolder" H 8150 3725 50  0001 L CIN
F 3 "https://www.fairchildsemi.com/datasheets/2N/2N3904.pdf" H 7950 3800 50  0001 L CNN
	1    7950 3800
	1    0    0    -1  
$EndComp
$Comp
L Device:R R9
U 1 1
P 7600 3800
F 0 "R9" V 7393 3800 50  0000 C CNN
F 1 "150K" V 7484 3800 50  0000 C CNN
F 2 "rosco_m68k:R-0207_10" V 7530 3800 50  0001 C CNN
F 3 "~" H 7600 3800 50  0001 C CNN
	1    7600 3800
	0    1    1    0   
$EndComp
Text GLabel 6850 3800 0    50   UnSpc ~ 0
5V
Text GLabel 6850 3900 0    50   Input ~ 0
OIRQ
NoConn ~ 7450 4000
Text GLabel 6550 5550 0    50   Input ~ 0
RESET
Text GLabel 7550 5550 2    50   Output ~ 0
IRQRS
Text GLabel 7000 4300 0    50   Input ~ 0
IRQRS
Wire Wire Line
	7000 4300 7150 4300
Wire Wire Line
	7150 4300 7150 4200
Text GLabel 6900 3550 1    50   UnSpc ~ 0
5V
Wire Wire Line
	6900 3550 6900 3600
Wire Wire Line
	6900 3600 7150 3600
Text GLabel 8050 4000 3    50   UnSpc ~ 0
GND
Text GLabel 8050 3600 1    50   3State ~ 0
IPL1
$Comp
L 74xx:74LS74 IC6
U 3 1
P 8700 3850
F 0 "IC6" H 8930 3896 50  0000 L CNN
F 1 "74LS74" H 8930 3805 50  0000 L CNN
F 2 "Package_DIP:DIP-14_W7.62mm_Socket_LongPads" H 8700 3850 50  0001 C CNN
F 3 "74xx/74hc_hct74.pdf" H 8700 3850 50  0001 C CNN
	3    8700 3850
	1    0    0    -1  
$EndComp
Wire Wire Line
	950  900  1500 900 
Text GLabel 8700 3450 1    50   UnSpc ~ 0
5V
Text GLabel 8700 4250 3    50   UnSpc ~ 0
GND
$Comp
L 74xx:74LS74 IC6
U 2 1
P 4600 3950
F 0 "IC6" H 4600 4431 50  0000 C CNN
F 1 "74LS74" H 4600 4340 50  0000 C CNN
F 2 "Package_DIP:DIP-14_W7.62mm_Socket_LongPads" H 4600 3950 50  0001 C CNN
F 3 "74xx/74hc_hct74.pdf" H 4600 3950 50  0001 C CNN
	2    4600 3950
	1    0    0    -1  
$EndComp
Text GLabel 4300 3850 0    50   UnSpc ~ 0
GND
Text GLabel 4300 3950 0    50   UnSpc ~ 0
GND
Wire Wire Line
	4600 3650 4350 3650
Wire Wire Line
	4350 3650 4350 3600
Text GLabel 4350 3600 1    50   UnSpc ~ 0
5V
Text GLabel 4250 4300 0    50   UnSpc ~ 0
5V
Wire Wire Line
	4250 4300 4600 4300
Wire Wire Line
	4600 4300 4600 4250
NoConn ~ 4900 3850
NoConn ~ 4900 4050
$Comp
L Device:Jumper JP6
U 1 1
P 10200 2400
F 0 "JP6" H 10200 2664 50  0000 C CNN
F 1 "Jumper" H 10200 2573 50  0000 C CNN
F 2 "Connector_PinHeader_2.54mm:PinHeader_1x02_P2.54mm_Vertical" H 10200 2400 50  0001 C CNN
F 3 "~" H 10200 2400 50  0001 C CNN
	1    10200 2400
	1    0    0    -1  
$EndComp
Text GLabel 9750 2400 0    50   Input ~ 0
JBUS_RESET_N
Text GLabel 10650 2400 2    50   Output ~ 0
BUS_RESET_N
Wire Wire Line
	10500 2400 10650 2400
Wire Wire Line
	9750 2400 9900 2400
Text GLabel 6350 1600 2    50   Output ~ 0
UD_IRQ
Text GLabel 7800 1050 2    50   Input ~ 0
GND
Text GLabel 7800 950  2    50   Input ~ 0
GND
Text GLabel 7800 1150 2    50   Input ~ 0
AUDIO_R
Text GLabel 7800 850  2    50   Input ~ 0
AUDIO_L
$Comp
L Connector:Conn_01x06_Male J6
U 1 1
P 7600 950
F 0 "J6" H 7708 1231 50  0000 C CNN
F 1 "Conn_01x06_Male" H 7700 1300 50  0000 C CNN
F 2 "Connector_PinHeader_2.54mm:PinHeader_1x06_P2.54mm_Vertical" H 7600 950 50  0001 C CNN
F 3 "~" H 7600 950 50  0001 C CNN
	1    7600 950 
	1    0    0    -1  
$EndComp
Text GLabel 7800 750  2    50   UnSpc ~ 0
3V3
Text GLabel 7800 1250 2    50   UnSpc ~ 0
5V
Text Notes 6400 1500 0    50   ~ 0
UD_IRQ is active high!\nGlue latches into IC6 on \nrising edge.
Wire Wire Line
	4600 1900 4700 1900
Connection ~ 4700 1900
Wire Wire Line
	4700 1900 5500 1900
$Comp
L Device:Jumper JP1
U 1 1
P 10200 850
F 0 "JP1" H 10200 1114 50  0000 C CNN
F 1 "Jumper" H 10200 1023 50  0000 C CNN
F 2 "Connector_PinHeader_2.54mm:PinHeader_1x02_P2.54mm_Vertical" H 10200 850 50  0001 C CNN
F 3 "~" H 10200 850 50  0001 C CNN
	1    10200 850 
	-1   0    0    -1  
$EndComp
$Comp
L Device:Jumper JP2
U 1 1
P 10200 2900
F 0 "JP2" H 10200 3164 50  0000 C CNN
F 1 "Jumper" H 10200 3073 50  0000 C CNN
F 2 "Jumper:SolderJumper-2_P1.3mm_Open_Pad1.0x1.5mm" H 10200 2900 50  0001 C CNN
F 3 "~" H 10200 2900 50  0001 C CNN
	1    10200 2900
	1    0    0    -1  
$EndComp
Wire Wire Line
	9750 2900 9900 2900
Text GLabel 9750 2900 0    50   UnSpc ~ 0
PMGND
Text GLabel 10500 2900 2    50   UnSpc ~ 0
GND
NoConn ~ 7550 5650
NoConn ~ 7550 5750
$EndSCHEMATC
